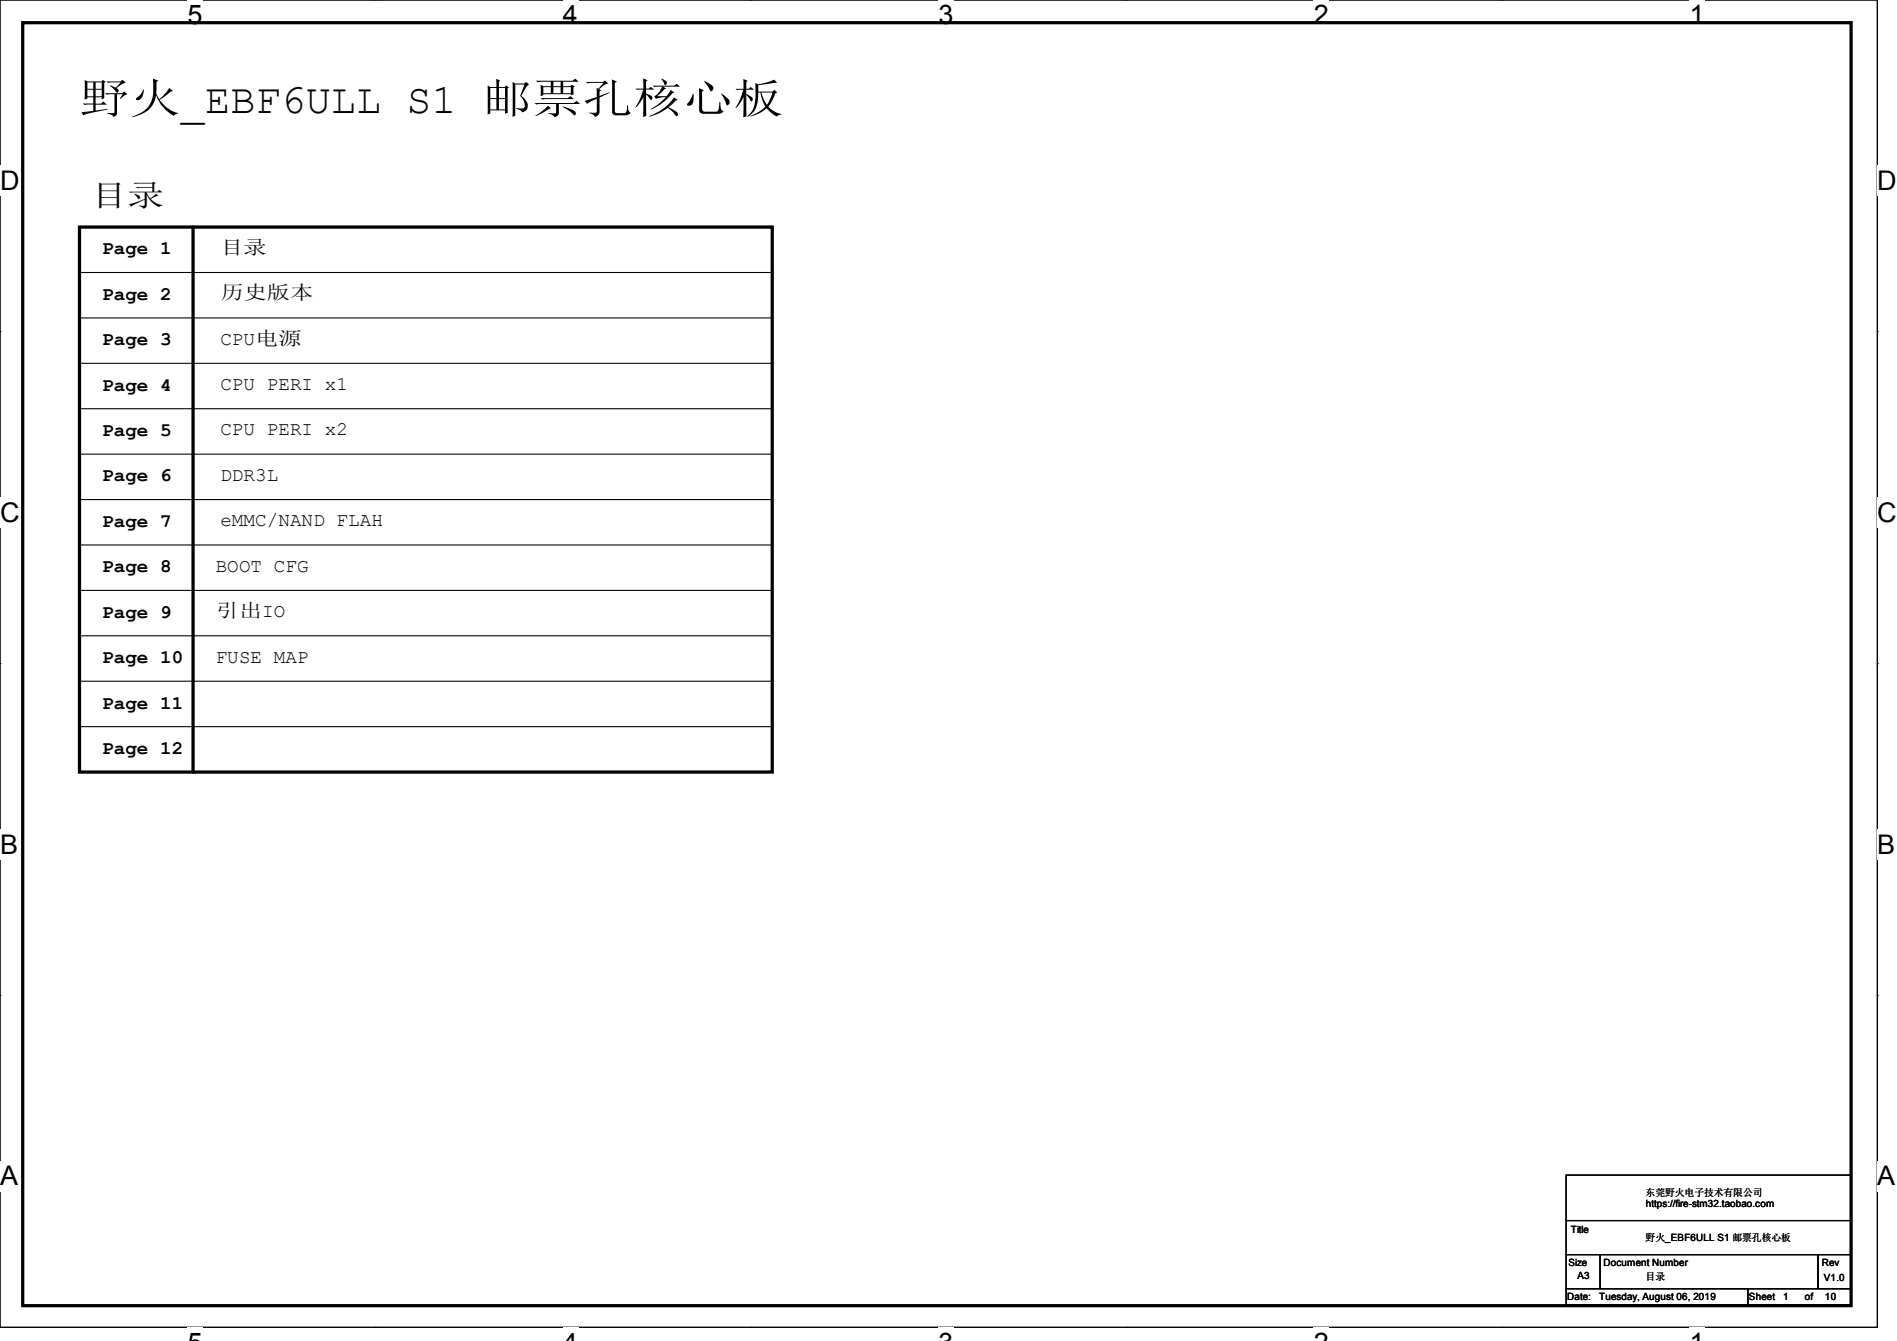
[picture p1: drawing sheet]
<svg xmlns="http://www.w3.org/2000/svg" width="297mm" height="210mm" viewBox="0 0 297 210" stroke-linecap="round" stroke-linejoin="round" font-family="sans-serif">
<path d="M0 0h293.9v207.9h-293.9z" fill="none" stroke="#000" stroke-width=".17"/>
<g fill="#fff">
<path d="M29.4 0h2.3v4.7h-2.3z"/>
<path d="M29.4 207.9h2.3v2.1h-2.3z"/>
</g>
<path d="M58.8 0h.1M58.8 207.9h.1" fill="none" stroke="#000" stroke-width=".17"/>
<g fill="#fff">
<path d="M88.1 0h2.4v4.7h-2.4z"/>
<path d="M88.1 207.9h2.4v2.1h-2.4z"/>
</g>
<path d="M117.6 0h.1M117.6 207.9h.1" fill="none" stroke="#000" stroke-width=".17"/>
<g fill="#fff">
<path d="M146.9 0h2.4v4.7h-2.4z"/>
<path d="M146.9 207.9h2.4v2.1h-2.4z"/>
</g>
<path d="M176.3 0h.1M176.3 207.9h.1" fill="none" stroke="#000" stroke-width=".17"/>
<g fill="#fff">
<path d="M205.7 0h2.4v4.7h-2.4z"/>
<path d="M205.7 207.9h2.4v2.1h-2.4z"/>
</g>
<path d="M235.1 0h.1M235.1 207.9h.1" fill="none" stroke="#000" stroke-width=".17"/>
<g fill="#fff">
<path d="M264.5 0h2.4v4.7h-2.4z"/>
<path d="M264.5 207.9h2.4v2.1h-2.4z"/>
<path d="M0 26h3v4.7h-3z"/>
<path d="M293.9 26h3.1v4.7h-3.1z"/>
<path d="M0 77.9h3v4.7h-3z"/>
<path d="M293.9 77.9h3.1v4.7h-3.1z"/>
</g>
<path d="M0 51.9h.1M293.9 51.9h.1" fill="none" stroke="#000" stroke-width=".17"/>
<g fill="#fff">
<path d="M0 129.9h2.8v4.7h-2.8z"/>
<path d="M293.9 129.9h2.9v4.7h-2.9z"/>
</g>
<path d="M0 103.9h.1M293.9 103.9h.1" fill="none" stroke="#000" stroke-width=".17"/>
<g fill="#fff">
<path d="M-.1 181.8h2.9v4.8h-2.9z"/>
<path d="M293.8 181.8h3v4.8h-3z"/>
</g>
<g fill="none" stroke="#000" stroke-width=".17">
<path d="M12.4 42.7h108.5M12.4 49.8h108.5M12.4 56.9h108.5M120.9 42.7h.1M120.9 49.8h.1M120.9 56.9h.1M12.4 64h108.5M12.4 78.2h108.5M12.4 71.1h108.5M120.9 64h.1M120.9 78.2h.1M120.9 71.1h.1"/>
<path d="M12.4 92.5h108.5M12.4 85.3h108.5M12.4 99.6h108.5M120.9 92.5h.1M120.9 85.3h.1M120.9 99.6h.1M12.4 106.7h108.5M12.4 113.8h108.5M120.9 106.7h.1M120.9 113.8h.1M0 155.9h.1M293.9 155.9h.1"/>
<path d="M245.2 184h44.6v7.1h-44.6zM245.2 191.1h44.6v5.4h-44.6zM245.2 196.5h5.3v5.3h-5.3zM250.5 196.5h34.1v5.3h-34.1zM284.6 196.5h5.2v5.3h-5.2zM245.2 201.8h28.4v2.5h-28.4zM273.6 201.8h16.2v2.5h-16.2z"/>
</g>
<path d="M3.6 3.6h286.2v200.9h-286.2zM12.4 35.6h108.5v85.3h-108.5zM30.2 35.6v85.3" fill="none" stroke="#000" stroke-width=".51"/>
<circle cx="30.2" cy="120.9" r=".25" fill="#000"/>
<text font-size="6.6" x="12.4" y="17.7">野火_EBF6ULL S1 邮票孔核心板</text>
<text font-size="4.8" x="14.2" y="32.2">目录</text>
<g font-size="4.2">
<text x="29.4" y="3.8">5</text>
<text x="88.1" y="3.8">4</text>
<text x="146.9" y="3.8">3</text>
<text x="205.7" y="3.8">2</text>
<text x="264.5" y="3.8">1</text>
<text x="0" y="29.8">D</text>
<text x="293.9" y="29.8">D</text>
<text x="0" y="81.7">C</text>
<text x="293.9" y="81.7">C</text>
<text x="0" y="133.7">B</text>
<text x="293.9" y="133.7">B</text>
<text x="0" y="185.6">A</text>
<text x="293.9" y="185.6">A</text>
</g>
<g font-size="3">
<text x="16" y="39.8">Page 1</text>
<text x="34.5" y="39.8">目录</text>
<text x="16" y="46.9">Page 2</text>
<text x="34.5" y="46.9">历史版本</text>
<text x="34.5" y="54">CPU电源</text>
<text x="16" y="54.1">Page 3</text>
<text x="16" y="61.2">Page 4</text>
<text x="34.5" y="61.1">CPU PERI x1</text>
<text x="16" y="68.3">Page 5</text>
<text x="34.5" y="68.2">CPU PERI x2</text>
<text x="16" y="75.4">Page 6</text>
<text x="34.5" y="75.3">DDR3L</text>
<text x="16" y="82.5">Page 7</text>
<text x="34.5" y="82.4">eMMC/NAND FLAH</text>
<text x="16" y="89.6">Page 8</text>
<text x="33.8" y="89.5">BOOT CFG</text>
<text x="16" y="96.7">Page 9</text>
<text x="33.8" y="96.6">引出IO</text>
<text x="16" y="103.8">Page 10</text>
<text x="33.8" y="103.8">FUSE MAP</text>
<text x="16" y="111">Page 11</text>
<text x="16" y="118.1">Page 12</text>
</g>
<g font-size="1.6">
<text x="257.7" y="187.2">东莞野火电子技术有限公司</text>
<text x="257.7" y="189">https://fire-stm32.taobao.com</text>
<text x="245.9" y="193.1">Title</text>
<text x="257.7" y="194.4">野火_EBF6ULL S1 邮票孔核心板</text>
<text x="245.4" y="203.6">Date:</text>
<text x="245.5" y="198.2">Size</text>
<text x="247" y="200.2">A3</text>
<text x="250.4" y="203.6">Tuesday, August 06, 2019</text>
<text x="251.1" y="198.2">Document Number</text>
<text x="257.7" y="200.4">目录</text>
<text x="273.8" y="203.6">Sheet</text>
<text x="279.2" y="203.6">1</text>
<text x="282.6" y="203.6">of</text>
<text x="285.2" y="198.2">Rev</text>
<text x="285.6" y="200.6">V1.0</text>
<text x="285.7" y="203.6">10</text>
</g>
</svg>
